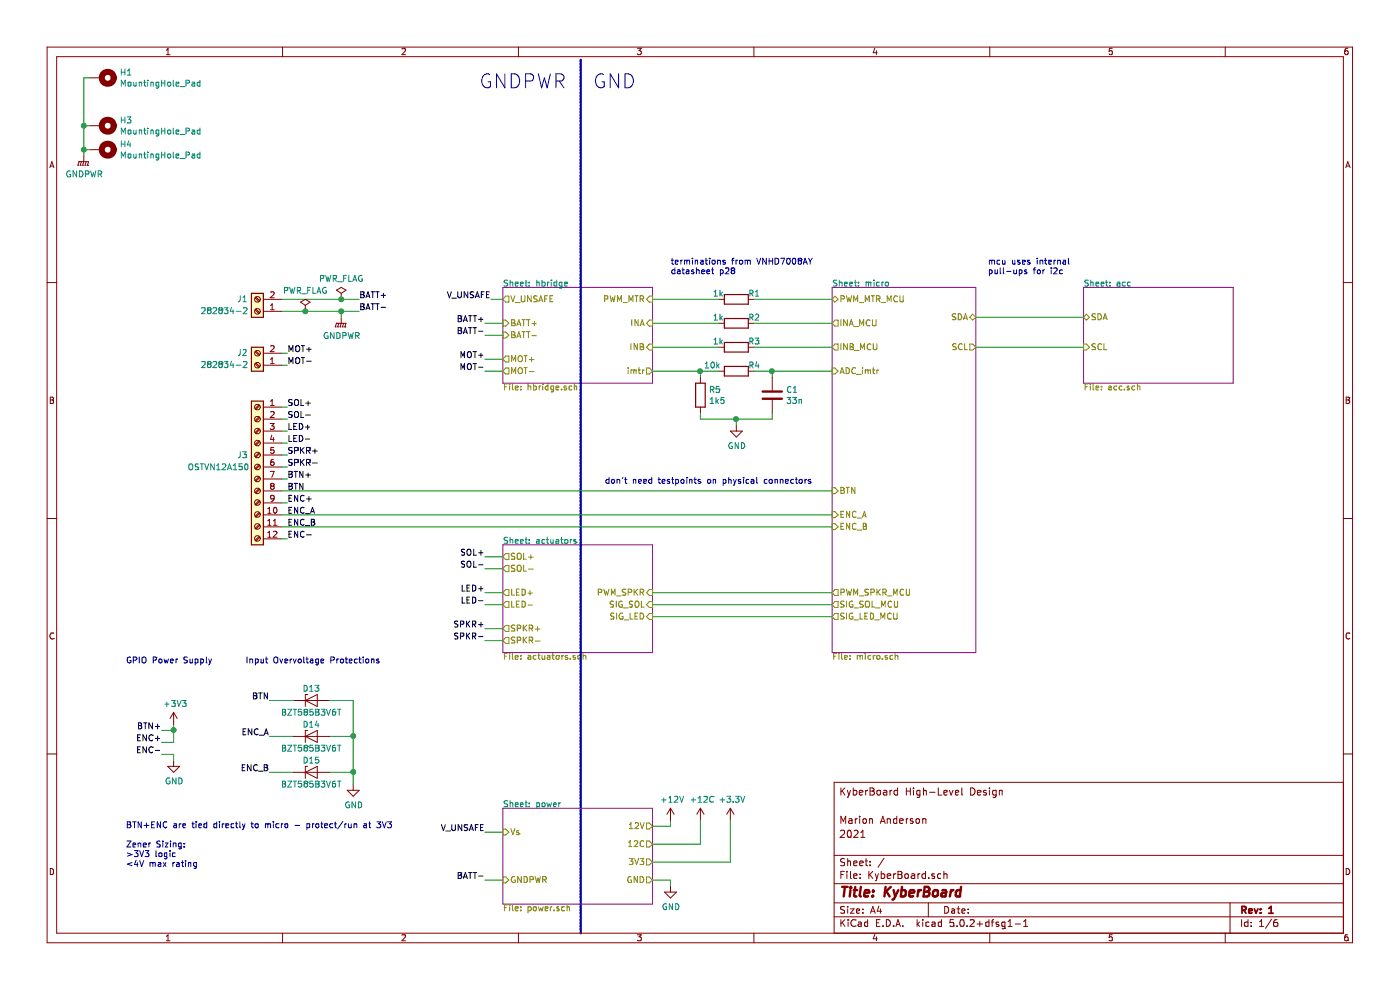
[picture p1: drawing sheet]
EESchema Schematic File Version 4
LIBS:KyberBoard-cache
EELAYER 26 0
EELAYER END
$Descr A4 11693 8268
encoding utf-8
Sheet 1 6
Title "KyberBoard"
Date ""
Rev "1"
Comp ""
Comment1 "2021"
Comment2 "Marion Anderson"
Comment3 ""
Comment4 "KyberBoard High-Level Design"
$EndDescr
$Sheet
S 6950 2400 1200 3050
U 608DACE2
F0 "micro" 50
F1 "micro.sch" 50
F2 "SDA" B R 8150 2650 50 
F3 "SCL" O R 8150 2900 50 
F4 "ADC_imtr" I L 6950 3100 50 
F5 "SIG_LED_MCU" O L 6950 5150 50 
F6 "INA_MCU" O L 6950 2700 50 
F7 "INB_MCU" O L 6950 2900 50 
F8 "PWM_MTR_MCU" B L 6950 2500 50 
F9 "PWM_SPKR_MCU" O L 6950 4950 50 
F10 "SIG_SOL_MCU" O L 6950 5050 50 
F11 "BTN" I L 6950 4100 50 
F12 "ENC_A" I L 6950 4300 50 
F13 "ENC_B" I L 6950 4400 50 
$EndSheet
Text Label 2400 2950 0    50   ~ 0
MOT+
Text Label 2400 3050 0    50   ~ 0
MOT-
Text Label 2400 3400 0    50   ~ 0
SOL+
Text Label 2400 3500 0    50   ~ 0
SOL-
Text Label 2400 3600 0    50   ~ 0
LED+
Text Label 2400 3700 0    50   ~ 0
LED-
Text Label 2400 3800 0    50   ~ 0
SPKR+
Text Label 2400 3900 0    50   ~ 0
SPKR-
Wire Wire Line
	2350 2950 2400 2950
Wire Wire Line
	2350 3050 2400 3050
Wire Wire Line
	2350 3400 2400 3400
Wire Wire Line
	2350 3500 2400 3500
Wire Wire Line
	2350 3600 2400 3600
Wire Wire Line
	2350 3700 2400 3700
Wire Wire Line
	2350 3800 2400 3800
Wire Wire Line
	2350 3900 2400 3900
Text Label 4050 4950 2    50   ~ 0
LED+
Text Label 4050 5050 2    50   ~ 0
LED-
Text Label 4050 5250 2    50   ~ 0
SPKR+
Text Label 4050 5350 2    50   ~ 0
SPKR-
Text Label 4050 4650 2    50   ~ 0
SOL+
Text Label 4050 4750 2    50   ~ 0
SOL-
$Comp
L Device:R R1
U 1 1
P 6150 2500
F 0 "R1" V 6100 2650 50  0000 C CNN
F 1 "1k" V 6100 2350 50  0000 C CNN
F 2 "Resistor_SMD:R_0603_1608Metric_Pad1.05x0.95mm_HandSolder" V 6080 2500 50  0001 C CNN
F 3 "~" H 6150 2500 50  0001 C CNN
	1    6150 2500
	0    1    1    0   
$EndComp
$Comp
L Device:R R2
U 1 1
P 6150 2700
F 0 "R2" V 6100 2850 50  0000 C CNN
F 1 "1k" V 6100 2550 50  0000 C CNN
F 2 "Resistor_SMD:R_0603_1608Metric_Pad1.05x0.95mm_HandSolder" V 6080 2700 50  0001 C CNN
F 3 "~" H 6150 2700 50  0001 C CNN
	1    6150 2700
	0    1    1    0   
$EndComp
$Comp
L Device:R R3
U 1 1
P 6150 2900
F 0 "R3" V 6100 3050 50  0000 C CNN
F 1 "1k" V 6100 2750 50  0000 C CNN
F 2 "Resistor_SMD:R_0603_1608Metric_Pad1.05x0.95mm_HandSolder" V 6080 2900 50  0001 C CNN
F 3 "~" H 6150 2900 50  0001 C CNN
	1    6150 2900
	0    1    1    0   
$EndComp
$Sheet
S 4200 2400 1250 800 
U 609455AB
F0 "hbridge" 50
F1 "hbridge.sch" 50
F2 "MOT+" O L 4200 3000 50 
F3 "MOT-" O L 4200 3100 50 
F4 "PWM_MTR" I R 5450 2500 50 
F5 "INA" I R 5450 2700 50 
F6 "INB" I R 5450 2900 50 
F7 "imtr" O R 5450 3100 50 
F8 "BATT-" I L 4200 2800 50 
F9 "BATT+" I L 4200 2700 50 
F10 "V_UNSAFE" O L 4200 2500 50 
$EndSheet
Text Label 3000 2600 0    50   ~ 0
BATT-
Text Label 3000 2500 0    50   ~ 0
BATT+
Text Label 4050 2700 2    50   ~ 0
BATT+
Text Label 4050 2800 2    50   ~ 0
BATT-
Text Label 4050 3000 2    50   ~ 0
MOT+
Text Label 4050 3100 2    50   ~ 0
MOT-
$Sheet
S 4200 4550 1250 900 
U 60835C30
F0 "actuators" 50
F1 "actuators.sch" 50
F2 "LED+" O L 4200 4950 50 
F3 "SPKR+" O L 4200 5250 50 
F4 "SIG_LED" I R 5450 5150 50 
F5 "PWM_SPKR" I R 5450 4950 50 
F6 "SIG_SOL" I R 5450 5050 50 
F7 "SOL+" O L 4200 4650 50 
F8 "SOL-" O L 4200 4750 50 
F9 "LED-" O L 4200 5050 50 
F10 "SPKR-" O L 4200 5350 50 
$EndSheet
Wire Wire Line
	4050 2700 4200 2700
Wire Wire Line
	4050 2800 4200 2800
Wire Wire Line
	4050 3000 4200 3000
Wire Wire Line
	4050 3100 4200 3100
Wire Wire Line
	4050 4650 4200 4650
Wire Wire Line
	4050 4750 4200 4750
Wire Wire Line
	4050 4950 4200 4950
Wire Wire Line
	4050 5050 4200 5050
Wire Wire Line
	4050 5250 4200 5250
Wire Wire Line
	4050 5350 4200 5350
$Comp
L power:GNDPWR #PWR03
U 1 1
P 2850 2650
F 0 "#PWR03" H 2850 2450 50  0001 C CNN
F 1 "GNDPWR" H 2854 2496 50  0000 C CNN
F 2 "" H 2850 2600 50  0001 C CNN
F 3 "" H 2850 2600 50  0001 C CNN
	1    2850 2650
	1    0    0    -1  
$EndComp
Wire Wire Line
	2850 2650 2850 2600
Connection ~ 2850 2600
Wire Wire Line
	2850 2600 3000 2600
Wire Notes Line width 20
	4850 500  4850 7800
Text Notes 4000 750  0    118  ~ 0
GNDPWR
Text Notes 4950 750  0    118  ~ 0
GND
Wire Wire Line
	2350 2600 2550 2600
Wire Wire Line
	2350 2500 2850 2500
$Comp
L power:PWR_FLAG #FLG01
U 1 1
P 2850 2500
F 0 "#FLG01" H 2850 2575 50  0001 C CNN
F 1 "PWR_FLAG" H 2850 2674 50  0000 C CNN
F 2 "" H 2850 2500 50  0001 C CNN
F 3 "~" H 2850 2500 50  0001 C CNN
	1    2850 2500
	1    0    0    -1  
$EndComp
Connection ~ 2850 2500
Wire Wire Line
	2850 2500 3000 2500
$Comp
L power:PWR_FLAG #FLG02
U 1 1
P 2550 2600
F 0 "#FLG02" H 2550 2675 50  0001 C CNN
F 1 "PWR_FLAG" H 2550 2774 50  0000 C CNN
F 2 "" H 2550 2600 50  0001 C CNN
F 3 "~" H 2550 2600 50  0001 C CNN
	1    2550 2600
	1    0    0    -1  
$EndComp
Text Notes 8250 2300 0    50   ~ 0
mcu uses internal\npull-ups for i2c
$Comp
L Mechanical:MountingHole_Pad H1
U 1 1
P 850 650
F 0 "H1" V 804 800 50  0000 L CNN
F 1 "MountingHole_Pad" V 895 800 50  0000 L CNN
F 2 "MountingHole:MountingHole_3.2mm_M3_Pad_Via" H 850 650 50  0001 C CNN
F 3 "~" H 850 650 50  0001 C CNN
	1    850  650 
	0    1    1    0   
$EndComp
$Comp
L Mechanical:MountingHole_Pad H3
U 1 1
P 850 1050
F 0 "H3" V 804 1200 50  0000 L CNN
F 1 "MountingHole_Pad" V 895 1200 50  0000 L CNN
F 2 "MountingHole:MountingHole_3.2mm_M3_Pad_Via" H 850 1050 50  0001 C CNN
F 3 "~" H 850 1050 50  0001 C CNN
	1    850  1050
	0    1    1    0   
$EndComp
$Comp
L Mechanical:MountingHole_Pad H4
U 1 1
P 850 1250
F 0 "H4" V 804 1400 50  0000 L CNN
F 1 "MountingHole_Pad" V 895 1400 50  0000 L CNN
F 2 "MountingHole:MountingHole_3.2mm_M3_Pad_Via" H 850 1250 50  0001 C CNN
F 3 "~" H 850 1250 50  0001 C CNN
	1    850  1250
	0    1    1    0   
$EndComp
Wire Wire Line
	750  1250 700  1250
Wire Wire Line
	700  1250 700  1050
Wire Wire Line
	700  650  750  650 
Wire Wire Line
	750  1050 700  1050
Connection ~ 700  1050
Wire Wire Line
	700  1250 700  1300
Connection ~ 700  1250
$Comp
L power:GNDPWR #PWR01
U 1 1
P 700 1300
F 0 "#PWR01" H 700 1100 50  0001 C CNN
F 1 "GNDPWR" H 704 1146 50  0000 C CNN
F 2 "" H 700 1250 50  0001 C CNN
F 3 "" H 700 1250 50  0001 C CNN
	1    700  1300
	1    0    0    -1  
$EndComp
Text Label 2400 4000 0    50   ~ 0
BTN+
Text Label 2400 4100 0    50   ~ 0
BTN
Wire Wire Line
	2400 4000 2350 4000
Text Label 2400 4200 0    50   ~ 0
ENC+
Text Label 2400 4300 0    50   ~ 0
ENC_A
Text Label 2400 4400 0    50   ~ 0
ENC_B
Text Label 2400 4500 0    50   ~ 0
ENC-
Wire Wire Line
	2350 4200 2400 4200
Wire Wire Line
	2350 4500 2400 4500
$Sheet
S 4200 6750 1250 800 
U 60A0541C
F0 "power" 50
F1 "power.sch" 50
F2 "Vs" I L 4200 6950 50 
F3 "GNDPWR" I L 4200 7350 50 
F4 "12C" O R 5450 7050 50 
F5 "3V3" O R 5450 7200 50 
F6 "GND" O R 5450 7350 50 
F7 "12V" O R 5450 6900 50 
$EndSheet
$Sheet
S 9050 2400 1250 800 
U 60AC9516
F0 "acc" 50
F1 "acc.sch" 50
F2 "SDA" B L 9050 2650 50 
F3 "SCL" I L 9050 2900 50 
$EndSheet
$Comp
L power:GND #PWR04
U 1 1
P 6150 3550
F 0 "#PWR04" H 6150 3300 50  0001 C CNN
F 1 "GND" H 6155 3377 50  0000 C CNN
F 2 "" H 6150 3550 50  0001 C CNN
F 3 "" H 6150 3550 50  0001 C CNN
	1    6150 3550
	1    0    0    -1  
$EndComp
$Comp
L Device:C C?
U 1 1
P 6450 3300
AR Path="/60835C30/609666E4" Ref="C?"  Part="1" 
AR Path="/609455AB/609666E4" Ref="C?"  Part="1" 
AR Path="/609666E4" Ref="C1"  Part="1" 
F 0 "C1" H 6565 3346 50  0000 L CNN
F 1 "33n" H 6565 3255 50  0000 L CNN
F 2 "Capacitor_SMD:C_0603_1608Metric_Pad1.05x0.95mm_HandSolder" H 6488 3150 50  0001 C CNN
F 3 "~" H 6450 3300 50  0001 C CNN
	1    6450 3300
	1    0    0    -1  
$EndComp
$Comp
L Device:R R?
U 1 1
P 6150 3100
AR Path="/60835C30/609666DD" Ref="R?"  Part="1" 
AR Path="/609455AB/609666DD" Ref="R?"  Part="1" 
AR Path="/609666DD" Ref="R4"  Part="1" 
F 0 "R4" V 6100 3250 50  0000 C CNN
F 1 "10k" V 6100 2900 50  0000 C CNN
F 2 "Resistor_SMD:R_0603_1608Metric_Pad1.05x0.95mm_HandSolder" V 6080 3100 50  0001 C CNN
F 3 "~" H 6150 3100 50  0001 C CNN
	1    6150 3100
	0    1    1    0   
$EndComp
$Comp
L Device:R R?
U 1 1
P 5850 3300
AR Path="/60835C30/60ADCB43" Ref="R?"  Part="1" 
AR Path="/609455AB/60ADCB43" Ref="R?"  Part="1" 
AR Path="/60ADCB43" Ref="R5"  Part="1" 
F 0 "R5" H 5920 3346 50  0000 L CNN
F 1 "1k5" H 5920 3255 50  0000 L CNN
F 2 "Resistor_SMD:R_0603_1608Metric_Pad1.05x0.95mm_HandSolder" V 5780 3300 50  0001 C CNN
F 3 "~" H 5850 3300 50  0001 C CNN
	1    5850 3300
	1    0    0    -1  
$EndComp
Wire Wire Line
	5850 3150 5850 3100
Wire Wire Line
	5850 3100 6000 3100
Wire Wire Line
	6300 3100 6450 3100
Wire Wire Line
	6450 3150 6450 3100
Wire Wire Line
	5850 3450 5850 3500
Wire Wire Line
	5850 3500 6150 3500
Wire Wire Line
	6450 3500 6450 3450
Wire Wire Line
	6150 3500 6150 3550
Connection ~ 6150 3500
Wire Wire Line
	6150 3500 6450 3500
Text Notes 5600 2300 0    50   ~ 0
terminations from VNHD7008AY\ndatasheet p28
$Comp
L power:+12C #PWR08
U 1 1
P 5850 6850
F 0 "#PWR08" H 5850 6700 50  0001 C CNN
F 1 "+12C" H 5865 7023 50  0000 C CNN
F 2 "" H 5850 6850 50  0001 C CNN
F 3 "" H 5850 6850 50  0001 C CNN
	1    5850 6850
	1    0    0    -1  
$EndComp
$Comp
L power:+3.3V #PWR09
U 1 1
P 6100 6850
F 0 "#PWR09" H 6100 6700 50  0001 C CNN
F 1 "+3.3V" H 6115 7023 50  0000 C CNN
F 2 "" H 6100 6850 50  0001 C CNN
F 3 "" H 6100 6850 50  0001 C CNN
	1    6100 6850
	1    0    0    -1  
$EndComp
Wire Wire Line
	4100 2500 4200 2500
Text Label 4050 7350 2    50   ~ 0
BATT-
Wire Wire Line
	4050 7350 4200 7350
$Comp
L power:GND #PWR010
U 1 1
P 5600 7400
F 0 "#PWR010" H 5600 7150 50  0001 C CNN
F 1 "GND" H 5605 7227 50  0000 C CNN
F 2 "" H 5600 7400 50  0001 C CNN
F 3 "" H 5600 7400 50  0001 C CNN
	1    5600 7400
	1    0    0    -1  
$EndComp
Wire Wire Line
	5600 7350 5600 7400
Text Label 1350 6100 2    50   ~ 0
BTN+
Text Label 1350 6200 2    50   ~ 0
ENC+
Text Label 1350 6300 2    50   ~ 0
ENC-
Wire Wire Line
	1350 6100 1450 6100
Wire Wire Line
	1450 6100 1450 6200
Wire Wire Line
	1450 6200 1350 6200
Wire Wire Line
	1450 6100 1450 6050
Connection ~ 1450 6100
$Comp
L power:+3V3 #PWR05
U 1 1
P 1450 6050
F 0 "#PWR05" H 1450 5900 50  0001 C CNN
F 1 "+3V3" H 1465 6223 50  0000 C CNN
F 2 "" H 1450 6050 50  0001 C CNN
F 3 "" H 1450 6050 50  0001 C CNN
	1    1450 6050
	1    0    0    -1  
$EndComp
$Comp
L power:GND #PWR06
U 1 1
P 1450 6350
F 0 "#PWR06" H 1450 6100 50  0001 C CNN
F 1 "GND" H 1455 6177 50  0000 C CNN
F 2 "" H 1450 6350 50  0001 C CNN
F 3 "" H 1450 6350 50  0001 C CNN
	1    1450 6350
	1    0    0    -1  
$EndComp
Wire Wire Line
	1350 6300 1450 6300
Wire Wire Line
	1450 6300 1450 6350
Wire Wire Line
	4050 6950 4200 6950
Wire Wire Line
	5450 7350 5600 7350
Wire Wire Line
	5450 5150 6950 5150
Wire Wire Line
	2350 4400 6950 4400
Text Notes 5050 4050 0    50   ~ 0
don't need testpoints on physical connectors
Wire Wire Line
	2350 4300 6950 4300
Wire Wire Line
	2350 4100 6950 4100
Wire Wire Line
	5450 5050 6950 5050
$Comp
L Connector:Screw_Terminal_01x02 J1
U 1 1
P 2150 2600
F 0 "J1" H 2275 2500 50  0000 C CNN
F 1 "282834-2" H 2425 2600 50  0000 C CNN
F 2 "TerminalBlock_TE-Connectivity:TerminalBlock_TE_282834-2_1x02_P2.54mm_Horizontal" H 2150 2600 50  0001 C CNN
F 3 "https://www.te.com/commerce/DocumentDelivery/DDEController?Action=srchrtrv&DocNm=282834&DocType=Customer+Drawing&DocLang=English" H 2150 2600 50  0001 C CNN
	1    2150 2600
	-1   0    0    1   
$EndComp
$Comp
L Connector:Screw_Terminal_01x02 J2
U 1 1
P 2150 3050
F 0 "J2" H 2275 2950 50  0000 C CNN
F 1 "282834-2" H 2425 3050 50  0000 C CNN
F 2 "TerminalBlock_TE-Connectivity:TerminalBlock_TE_282834-2_1x02_P2.54mm_Horizontal" H 2150 3050 50  0001 C CNN
F 3 "https://www.te.com/commerce/DocumentDelivery/DDEController?Action=srchrtrv&DocNm=282834&DocType=Customer+Drawing&DocLang=English" H 2150 3050 50  0001 C CNN
	1    2150 3050
	-1   0    0    1   
$EndComp
$Comp
L Connector:Screw_Terminal_01x12 J3
U 1 1
P 2150 3900
F 0 "J3" H 2275 4000 50  0000 C CNN
F 1 "OSTVN12A150" H 2475 3900 50  0000 C CNN
F 2 "TerminalBlock_Phoenix:TerminalBlock_Phoenix_MPT-0,5-12-2.54_1x12_P2.54mm_Horizontal" H 2150 3900 50  0001 C CNN
F 3 "https://www.digikey.com/en/products/detail/on-shore-technology-inc/OSTVN12A150/1588872" H 2150 3900 50  0001 C CNN
	1    2150 3900
	-1   0    0    -1  
$EndComp
Wire Wire Line
	700  650  700  1050
$Comp
L Device:D_Zener D13
U 1 1
P 2600 5850
F 0 "D13" H 2600 5950 50  0000 C CNN
F 1 "BZT585B3V6T" H 2600 5750 50  0000 C CNN
F 2 "Diode_SMD:D_SOD-523" H 2600 5850 50  0001 C CNN
F 3 "https://www.diodes.com/assets/Datasheets/BZT585BxVxT.pdf" H 2600 5850 50  0001 C CNN
	1    2600 5850
	1    0    0    -1  
$EndComp
$Comp
L power:GND #PWR0103
U 1 1
P 2950 6550
F 0 "#PWR0103" H 2950 6300 50  0001 C CNN
F 1 "GND" H 2955 6377 50  0000 C CNN
F 2 "" H 2950 6550 50  0001 C CNN
F 3 "" H 2950 6550 50  0001 C CNN
	1    2950 6550
	1    0    0    -1  
$EndComp
Wire Wire Line
	2750 6450 2950 6450
Wire Wire Line
	2950 6450 2950 6550
Wire Wire Line
	2750 6150 2950 6150
Wire Wire Line
	2950 6150 2950 6450
Connection ~ 2950 6450
Wire Wire Line
	2750 5850 2950 5850
Wire Wire Line
	2950 5850 2950 6150
Connection ~ 2950 6150
Text Label 2250 5850 2    50   ~ 0
BTN
Text Label 2250 6150 2    50   ~ 0
ENC_A
Text Label 2250 6450 2    50   ~ 0
ENC_B
Wire Wire Line
	2250 6450 2450 6450
Wire Wire Line
	2250 6150 2450 6150
Wire Wire Line
	2250 5850 2450 5850
Text Notes 2050 5550 0    50   ~ 0
Input Overvoltage Protections
Text Notes 1050 5550 0    50   ~ 0
GPIO Power Supply
Text Notes 1050 7250 0    50   ~ 0
BTN+ENC are tied directly to micro - protect/run at 3V3\n\nZener Sizing:\n>3V3 logic\n<4V max rating
$Comp
L Device:D_Zener D14
U 1 1
P 2600 6150
F 0 "D14" H 2600 6250 50  0000 C CNN
F 1 "BZT585B3V6T" H 2600 6050 50  0000 C CNN
F 2 "Diode_SMD:D_SOD-523" H 2600 6150 50  0001 C CNN
F 3 "https://www.diodes.com/assets/Datasheets/BZT585BxVxT.pdf" H 2600 6150 50  0001 C CNN
	1    2600 6150
	1    0    0    -1  
$EndComp
$Comp
L Device:D_Zener D15
U 1 1
P 2600 6450
F 0 "D15" H 2600 6550 50  0000 C CNN
F 1 "BZT585B3V6T" H 2600 6350 50  0000 C CNN
F 2 "Diode_SMD:D_SOD-523" H 2600 6450 50  0001 C CNN
F 3 "https://www.diodes.com/assets/Datasheets/BZT585BxVxT.pdf" H 2600 6450 50  0001 C CNN
	1    2600 6450
	1    0    0    -1  
$EndComp
Wire Wire Line
	5450 4950 6950 4950
Wire Wire Line
	8150 2650 9050 2650
Wire Wire Line
	8150 2900 9050 2900
Connection ~ 2550 2600
Wire Wire Line
	2550 2600 2850 2600
Wire Wire Line
	6450 3100 6950 3100
Connection ~ 6450 3100
Wire Wire Line
	6300 2900 6950 2900
Wire Wire Line
	6300 2700 6950 2700
Wire Wire Line
	6300 2500 6950 2500
Wire Wire Line
	5450 2500 6000 2500
Wire Wire Line
	5450 2700 6000 2700
Wire Wire Line
	5450 2900 6000 2900
Wire Wire Line
	5850 3100 5450 3100
Connection ~ 5850 3100
Text Label 4100 2500 2    50   ~ 0
V_UNSAFE
Text Label 4050 6950 2    50   ~ 0
V_UNSAFE
Wire Wire Line
	5600 6850 5600 6900
$Comp
L power:+12V #PWR0104
U 1 1
P 5600 6850
F 0 "#PWR0104" H 5600 6700 50  0001 C CNN
F 1 "+12V" H 5615 7023 50  0000 C CNN
F 2 "" H 5600 6850 50  0001 C CNN
F 3 "" H 5600 6850 50  0001 C CNN
	1    5600 6850
	1    0    0    -1  
$EndComp
Wire Wire Line
	5450 6900 5600 6900
Wire Wire Line
	5850 7050 5450 7050
Wire Wire Line
	5850 6850 5850 7050
Wire Wire Line
	6100 6850 6100 7200
Wire Wire Line
	6100 7200 5450 7200
$EndSCHEMATC
